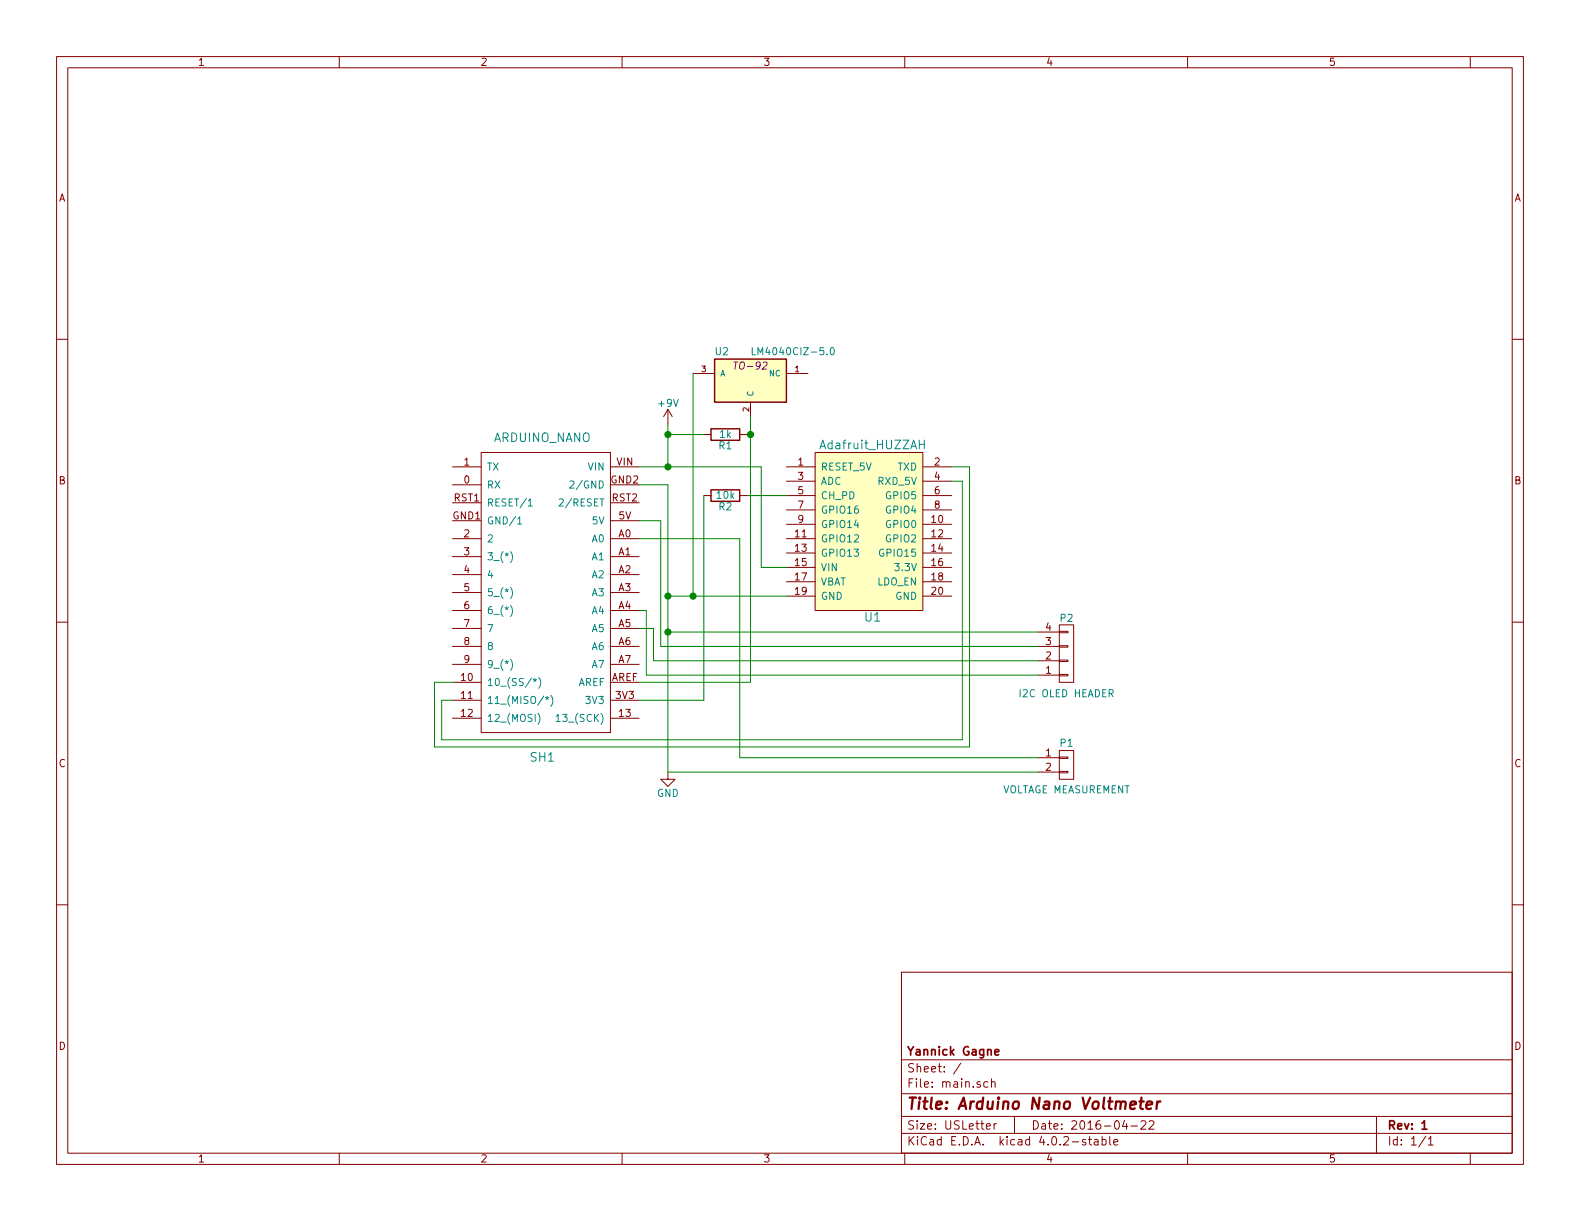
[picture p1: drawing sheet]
EESchema Schematic File Version 2
LIBS:power
LIBS:device
LIBS:transistors
LIBS:conn
LIBS:linear
LIBS:regul
LIBS:74xx
LIBS:cmos4000
LIBS:adc-dac
LIBS:memory
LIBS:xilinx
LIBS:microcontrollers
LIBS:dsp
LIBS:microchip
LIBS:analog_switches
LIBS:motorola
LIBS:texas
LIBS:intel
LIBS:audio
LIBS:interface
LIBS:digital-audio
LIBS:philips
LIBS:display
LIBS:cypress
LIBS:siliconi
LIBS:opto
LIBS:atmel
LIBS:contrib
LIBS:valves
LIBS:myparts
LIBS:shield_arduino
LIBS:ESP8266
EELAYER 25 0
EELAYER END
$Descr USLetter 11000 8500
encoding utf-8
Sheet 1 1
Title "Arduino Nano Voltmeter"
Date "2016-04-22"
Rev "1"
Comp "Yannick Gagne"
Comment1 ""
Comment2 ""
Comment3 ""
Comment4 ""
$EndDescr
$Comp
L ARDUINO_NANO SH1
U 1 1
P 3800 4100
F 0 "SH1" H 3775 2925 60  0000 C CNN
F 1 "ARDUINO_NANO" H 3775 5150 60  0000 C CNN
F 2 "" H 2875 3500 60  0000 C CNN
F 3 "" H 2875 3500 60  0000 C CNN
	1    3800 4100
	1    0    0    -1  
$EndComp
$Comp
L Adafruit_HUZZAH U1
U 1 1
P 6075 3700
F 0 "U1" H 6075 3100 60  0000 C CNN
F 1 "Adafruit_HUZZAH" H 6075 4300 60  0000 C CNN
F 2 "" H 5975 3350 60  0000 C CNN
F 3 "" H 5975 3350 60  0000 C CNN
	1    6075 3700
	1    0    0    -1  
$EndComp
$Comp
L CONN_01X04 P2
U 1 1
P 7425 4550
F 0 "P2" H 7425 4300 50  0000 C CNN
F 1 "I2C OLED HEADER" H 7425 4825 50  0000 C CNN
F 2 "" H 7425 4550 50  0000 C CNN
F 3 "" H 7425 4550 50  0000 C CNN
	1    7425 4550
	1    0    0    1   
$EndComp
$Comp
L CONN_01X02 P1
U 1 1
P 7425 5325
F 0 "P1" H 7425 5475 50  0000 C CNN
F 1 "VOLTAGE MEASUREMENT" H 7425 5150 50  0000 C CNN
F 2 "" H 7425 5325 50  0000 C CNN
F 3 "" H 7425 5325 50  0000 C CNN
	1    7425 5325
	1    0    0    -1  
$EndComp
$Comp
L +9V #PWR?
U 1 1
P 4650 2950
F 0 "#PWR?" H 4650 2800 50  0001 C CNN
F 1 "+9V" H 4650 3090 50  0000 C CNN
F 2 "" H 4650 2950 50  0000 C CNN
F 3 "" H 4650 2950 50  0000 C CNN
	1    4650 2950
	1    0    0    -1  
$EndComp
$Comp
L GND #PWR?
U 1 1
P 4650 5375
F 0 "#PWR?" H 4650 5125 50  0001 C CNN
F 1 "GND" H 4650 5225 50  0000 C CNN
F 2 "" H 4650 5375 50  0000 C CNN
F 3 "" H 4650 5375 50  0000 C CNN
	1    4650 5375
	1    0    0    -1  
$EndComp
$Comp
L R R2
U 1 1
P 5050 3450
F 0 "R2" V 5130 3450 50  0000 C CNN
F 1 "10k" V 5050 3450 50  0000 C CNN
F 2 "" V 4980 3450 50  0000 C CNN
F 3 "" H 5050 3450 50  0000 C CNN
	1    5050 3450
	0    1    1    0   
$EndComp
$Comp
L R R1
U 1 1
P 5050 3025
F 0 "R1" V 5130 3025 50  0000 C CNN
F 1 "1k" V 5050 3025 50  0000 C CNN
F 2 "" V 4980 3025 50  0000 C CNN
F 3 "" H 5050 3025 50  0000 C CNN
	1    5050 3025
	0    1    1    0   
$EndComp
$Comp
L LM4040CIZ-5.0 U2
U 1 1
P 5225 2650
F 0 "U2" H 5025 2850 50  0000 C CNN
F 1 "LM4040CIZ-5.0" H 5225 2850 50  0000 L CNN
F 2 "TO-92" H 5225 2750 50  0000 C CIN
F 3 "" H 5225 2650 50  0000 C CNN
	1    5225 2650
	1    0    0    -1  
$EndComp
Wire Wire Line
	4450 3250 5300 3250
Wire Wire Line
	4650 2950 4650 3250
Wire Wire Line
	4450 3375 4650 3375
Wire Wire Line
	4650 3375 4650 5375
Wire Wire Line
	5475 3950 5300 3950
Wire Wire Line
	5300 3950 5300 3250
Connection ~ 4650 3250
Wire Wire Line
	4650 4150 5475 4150
Connection ~ 4650 4150
Wire Wire Line
	4825 2600 4825 4150
Connection ~ 4825 4150
Wire Wire Line
	4900 3025 4650 3025
Connection ~ 4650 3025
Wire Wire Line
	5225 2900 5225 4750
Wire Wire Line
	5225 4750 4450 4750
Wire Wire Line
	3150 4875 3075 4875
Wire Wire Line
	3075 4875 3075 5150
Wire Wire Line
	3075 5150 6700 5150
Wire Wire Line
	6700 5150 6700 3350
Wire Wire Line
	6700 3350 6625 3350
Wire Wire Line
	3150 4750 3025 4750
Wire Wire Line
	3025 4750 3025 5200
Wire Wire Line
	3025 5200 6750 5200
Wire Wire Line
	6750 5200 6750 3250
Wire Wire Line
	6750 3250 6625 3250
Wire Wire Line
	5200 3450 5475 3450
Wire Wire Line
	5200 3025 5225 3025
Connection ~ 5225 3025
Wire Wire Line
	4900 3450 4900 4875
Wire Wire Line
	4900 4875 4450 4875
Wire Wire Line
	7225 4400 4650 4400
Connection ~ 4650 4400
Wire Wire Line
	4450 3625 4600 3625
Wire Wire Line
	4600 3625 4600 4500
Wire Wire Line
	4600 4500 7225 4500
Wire Wire Line
	4450 4375 4550 4375
Wire Wire Line
	4550 4375 4550 4600
Wire Wire Line
	4550 4600 7225 4600
Wire Wire Line
	4450 4250 4500 4250
Wire Wire Line
	4500 4250 4500 4700
Wire Wire Line
	4500 4700 7225 4700
Wire Wire Line
	4650 5375 7225 5375
Wire Wire Line
	4450 3750 5150 3750
Wire Wire Line
	5150 3750 5150 5275
Wire Wire Line
	5150 5275 7225 5275
$EndSCHEMATC
